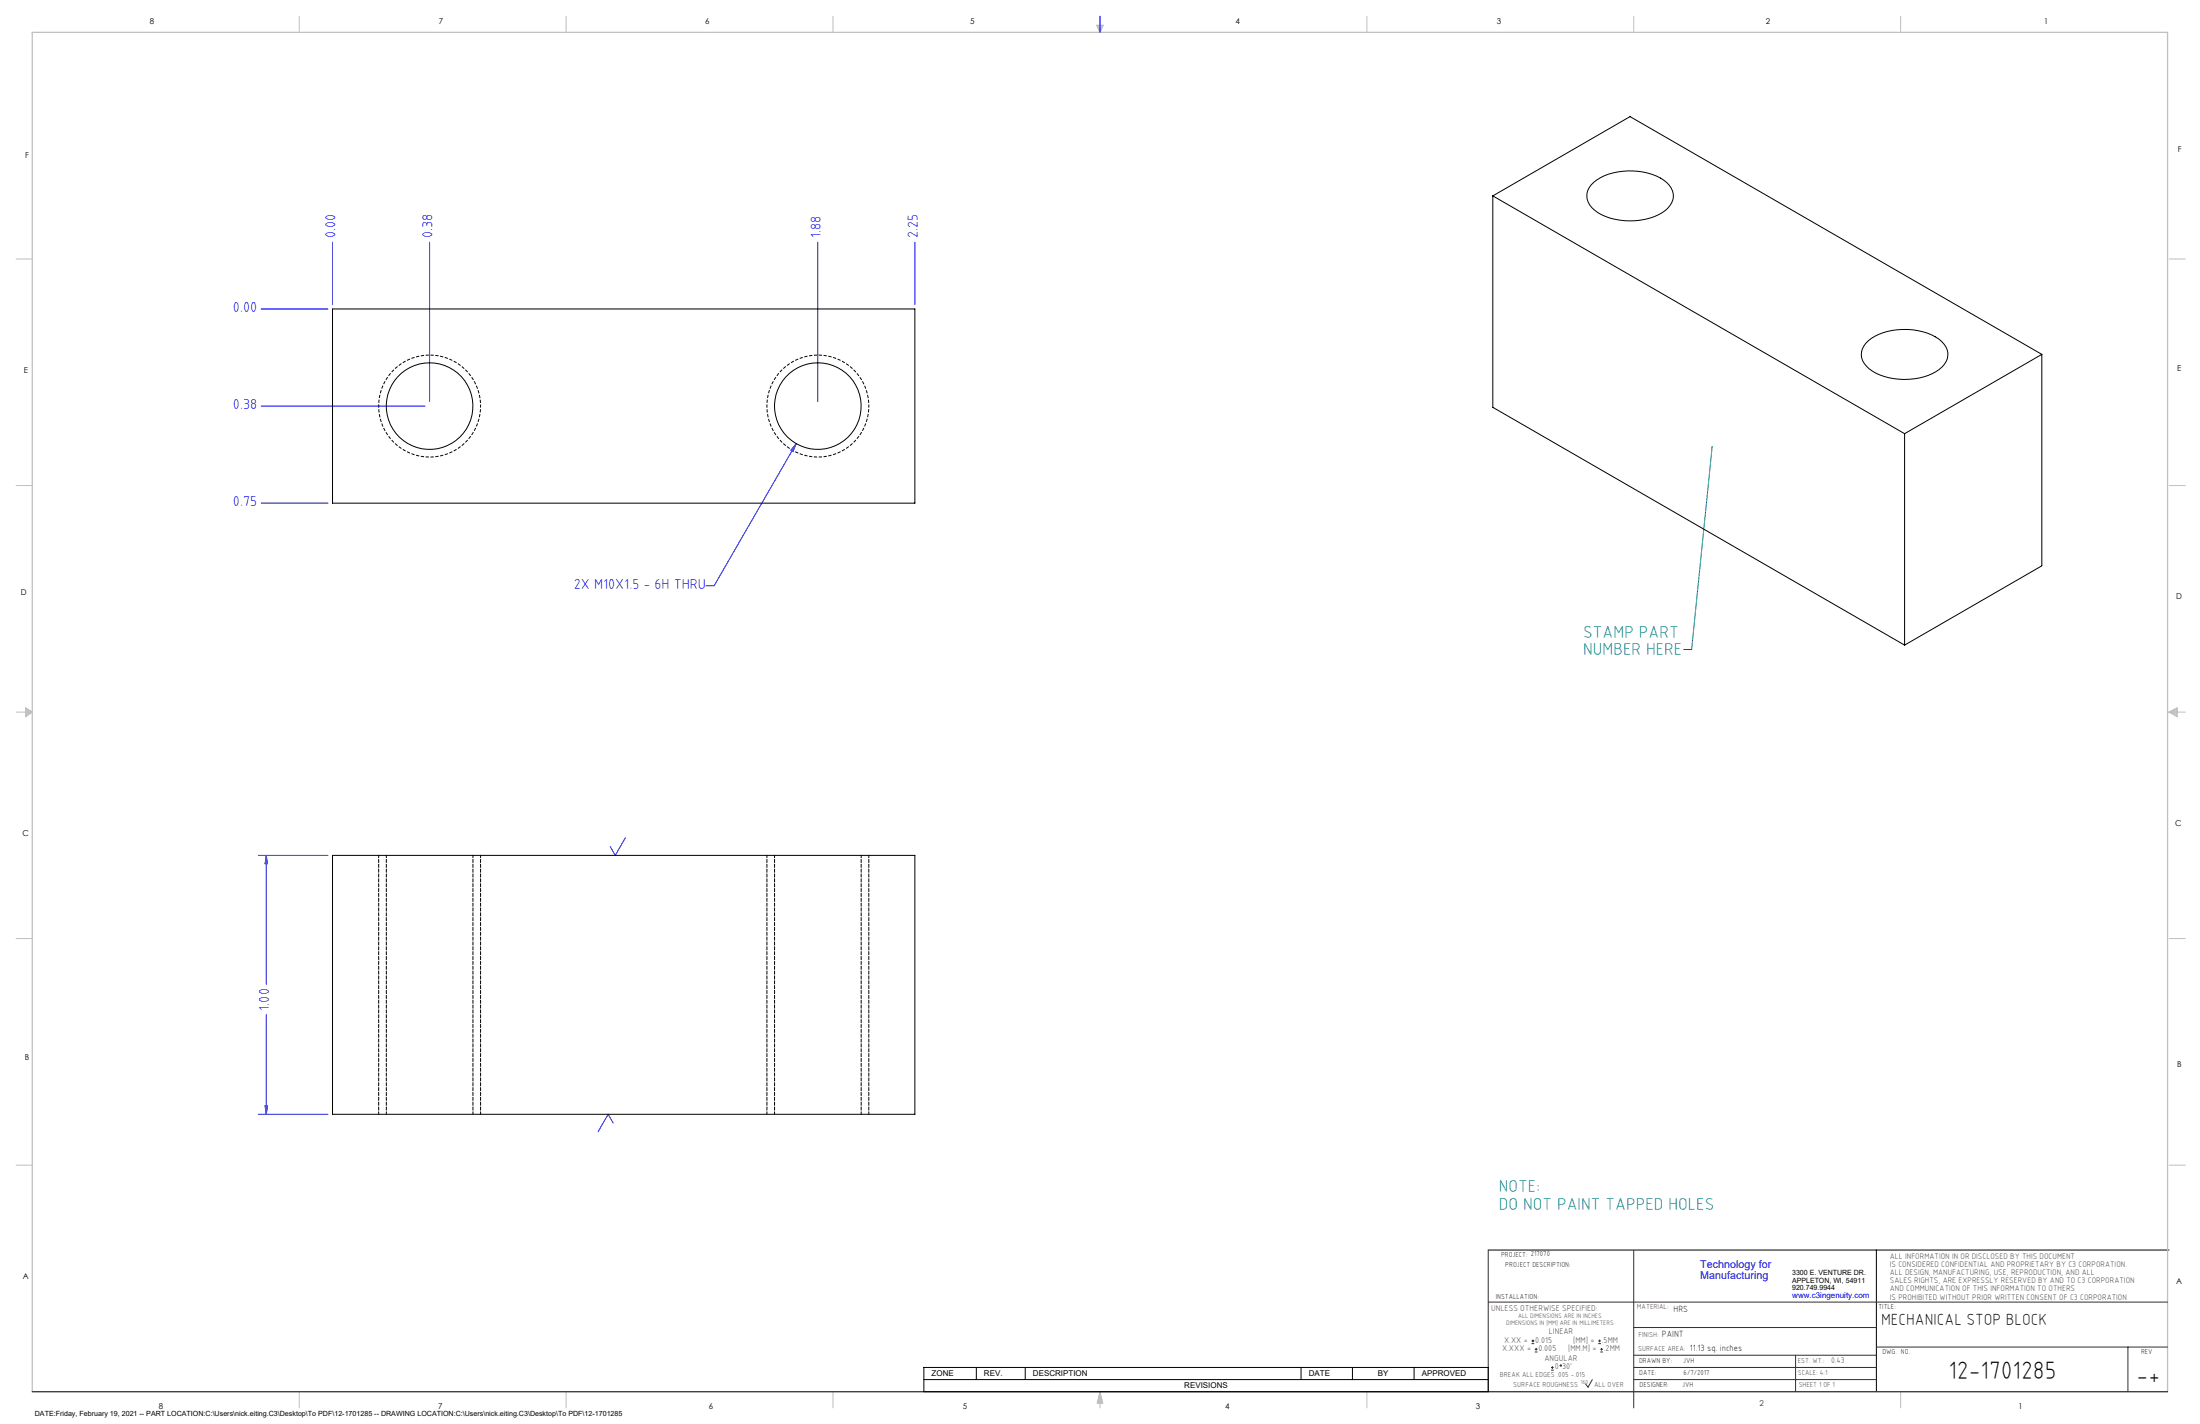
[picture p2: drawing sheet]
<svg xmlns="http://www.w3.org/2000/svg" width="864mm" height="559mm" viewBox="0 0 864 559" stroke-linecap="round" stroke-linejoin="round" font-family="sans-serif">
<path d="M584.2 490.5h267.3M736.6 490.5v55.6M362.7 536.6h221.5v9.5h-221.5zM383.3 536.6v4.8M402.4 536.6v4.8M510.7 536.6v4.8M530.9 536.6v4.8M555.1 536.6v4.8M362.7 541.4h221.5" fill="none" stroke="#000" stroke-width=".39"/>
<g fill="none" stroke="#c0c0c0" stroke-width=".39">
<path d="M117.5 6.4v6.3M222.2 6.4v6.3M327 6.4v6.3M430.4 9.9h2.7l-1.3 2.8zM430.9 9.9l.9 2.8M431.2 9.9l.6 2.8M432.1 9.9l-.3 2.8M432.6 9.9l-.8 2.8M536.6 6.4v6.3M641.3 6.4v6.3M746.1 6.4v6.3M6.3 101.6h6.4"/>
<path d="M851.5 101.6h6.3M6.3 190.5h6.4M851.5 190.5h6.3M6.3 279.4h6.4M10.1 277.7l2.6 1.7-2.6 1.9zM10.1 278.2l2.6 1.2M10.1 278.8l2.6 .6M12.7 279.4l-2.6 1.2M12.7 279.4l-2.6 .5M851.5 279.4h6.3M851.5 279.4l3.1 .5M851.5 279.4l3.1 1.2"/>
<path d="M851.5 279.4l3.1-1.7v3.6zM854.6 278.8l-3.1 .6M854.6 278.2l-3.1 1.2M6.3 368.3h6.4M851.5 368.3h6.3M6.3 457.2h6.4M851.5 457.2h6.3M117.5 546.1v6.4M222.2 546.1v6.4M327 546.1v6.4M431.8 546.1v6.4M431.8 546.1l1.1 4.5h-2.2z"/>
<path d="M431.8 546.1l.6 4.5M431.8 546.1l-.9 4.5M431.8 546.1l-.4 4.5M431.8 546.1l.3 4.5M536.6 546.1v6.4M746.1 546.1v6.4"/>
</g>
<path d="M12.7 546.1v-533.4h838.2v533.4" fill="none" stroke="#c0c0c0" stroke-width=".5"/>
<g fill="none" stroke="#00f" stroke-width=".39">
<path d="M431.8 6.4v6.3M130.5 95v24.5M168.6 95v62.6M321 95v62.6M359.1 95v24.5M102.5 121.2h26.3M102.5 159.3h64.4M312.5 174.1l-1.2 3.1-.9-.5zM312.5 174.1l-32.2 55.8h-3.2M102.5 197.4h26.3M101.4 335.7h27.4M104.5 335.7l.5 3.2h-1z"/>
<path d="M104.5 335.7v50.6M245.5 328.8l-4 6.9-2-3.5M104.5 398.2v39.1M101.4 437.3h27.4M104 434h1l-.5 3.3zM240.7 440.7l-2-3.4-3.9 6.8"/>
</g>
<path d="M584.2 490.5v55.6M641.3 490.7v61.8M584.2 511h266.7M641.3 520.9h95.3M641.3 531.8h95.3M641.3 536.6h95.3M704.8 531.8v14.3M736.6 528.6h114.3M835.3 528.6v17.5M625.1 541.4l-1.7 2.9-1-1.2M641.3 541.4h95.3" fill="none" stroke="#382c30" stroke-width=".39"/>
<path d="M12.7 546.1h838.2" fill="none" stroke="#382c30" stroke-width=".5"/>
<path d="M188.6 159.3a20 20 0 0 0-29.6-17.5 20 20 0 0 0-1.1 34.4 20 20 0 0 0 30.7-15.6v-1.3M341 159.3a20 20 0 0 0-29.6-17.5 20 20 0 0 0-1.1 34.4 20 20 0 0 0 30.7-15.6v-1.3" fill="none" stroke="#000" stroke-width=".39" stroke-dasharray="1.3 .6" stroke-dashoffset=".7" stroke-linecap="butt"/>
<path d="M148.6 335.6v101.6M301 335.6v101.6M188.6 437.2v-101.6M341 437.2v-101.6" fill="none" stroke="#000" stroke-width=".39" stroke-dasharray="1.3 .6" stroke-dashoffset=".3"/>
<path d="M672.1 175.5l-8.1 79.4h-3.1" fill="none" stroke="#008080" stroke-width=".39"/>
<path d="M671.9 175.2h.2v.3v-.3a.34 .34 0 0 1 .3 .4 .34 .34 0 0 1-.5 .2 .34 .34 0 0 1 0-.6z" fill="#008080"/>
<g fill="#00f">
<path d="M312.5 174.1l-1.2 3.1-.9-.5z"/>
<path d="M104.5 335.7l.5 3.2h-1zM104 434h1l-.5 3.3z"/>
</g>
<g fill="none" stroke="#000" stroke-width=".39">
<path d="M586 76.9l161.6 93.3M586 76.9l53.9-31.1 161.6 93.3M586 76.9v82.9l161.6 93.4M624.6 72.5a21 21 0 0 1 16.5-5.4 19.9 19.9 0 0 1 14.2 5.7 6.6 6.6 0 0 1-1.7 9.9 25.4 25.4 0 0 1-27.7-.2 6.6 6.6 0 0 1-1.3-10zM130.5 121.2h228.6v76.2h-228.6zM733.4 133.7a25.1 25.1 0 0 1 23.1-3 10.9 10.9 0 0 1 8.1 7.7 8.7 8.7 0 0 1-6.1 8.2 26.4 26.4 0 0 1-23.6-1 7 7 0 0 1-3.3-9.8zM801.5 139.1l-53.9 31.1M801.5 139.1v82.9l-53.9 31.2M747.6 170.2v83M130.5 335.7h228.6v101.6h-228.6z"/>
<circle cx="168.6" cy="159.4" r="17"/>
<circle cx="321" cy="159.4" r="17"/>
</g>
<path d="M151.6 335.6v101.6M304 335.6v101.6M185.6 437.2v-101.6M338 437.2v-101.6" fill="none" stroke="#000" stroke-width=".39" stroke-dasharray="1.3 .6" stroke-dashoffset=".3"/>
<g fill="none" stroke="#382c30" stroke-width=".39">
<path d="M601.2 527.3h1.1M601.2 526.2h1.1M601.7 525.7v1M602.5 530.5h1M602.5 529.5h1M603 529v1M608.9 537.7h1M608.9 536.6h1M609.4 536.1v1.1M627.4 527.3h1M627.4 526.2h1M627.9 525.7v1"/>
<path d="M628.2 530.5h1M628.2 529.5h1M628.7 529v1"/>
<circle cx="612.7" cy="535.9" r=".27"/>
</g>
<g font-size="9.9">
<text x="764.9" y="541.1">12-1701285</text>
<text x="838.7" y="543.2">-+</text>
</g>
<g font-size="6.8" fill="#008080">
<text x="621.5" y="250.4">STAMP PART</text>
<text x="621.5" y="257.2">NUMBER HERE</text>
<text x="588.4" y="467.9">NOTE:</text>
<text x="588.4" y="474.7">DO NOT PAINT TAPPED HOLES</text>
</g>
<text font-size="6.3" x="738.4" y="519.9">MECHANICAL STOP BLOCK</text>
<g font-size="5.7" fill="#00f">
<text x="131.7" y="93.4" transform="rotate(-90 131.7 93.4)">0.00</text>
<text x="169.8" y="93.4" transform="rotate(-90 169.8 93.4)">0.38</text>
<text x="322.2" y="93.4" transform="rotate(-90 322.2 93.4)">1.88</text>
<text x="360.3" y="93.4" transform="rotate(-90 360.3 93.4)">2.25</text>
<text x="91.4" y="122.4">0.00</text>
<text x="91.4" y="160.5">0.38</text>
<text x="91.4" y="198.6">0.75</text>
<text x="225.3" y="231">2X M10X1.5 - 6H THRU</text>
<text x="105.7" y="396.6" transform="rotate(-90 105.7 396.6)">1.00</text>
</g>
<g font-size="4.2" fill="#00f">
<text x="667.4" y="497.7">Technology for</text>
<text x="667.4" y="502">Manufacturing</text>
</g>
<g font-size="3.5">
<text x="657" y="514.9">HRS</text>
<text x="652.4" y="524.7">PAINT</text>
<text x="663.3" y="530.1">11.13 sq. inches</text>
</g>
<g font-size="3.3" fill="#382c30">
<text x="585.4" y="514.4">UNLESS OTHERWISE SPECIFIED:</text>
<text x="590.4" y="526.8">X.XX =</text>
<text x="602.6" y="526.8">0.015</text>
<text x="608" y="523.6">LINEAR</text>
<text x="617.5" y="526.8">[MM] =</text>
<text x="628.8" y="526.8">.5MM</text>
<text x="589.6" y="530.1">X.XXX =</text>
<text x="603.9" y="530.1">0.005</text>
<text x="606.3" y="534">ANGULAR</text>
<text x="615.5" y="530.1">[MM.M] =</text>
<text x="629.6" y="530.1">.2MM</text>
<text x="610.3" y="537.3">0</text>
<text x="613.2" y="537.3">30'</text>
</g>
<g font-size="3.2">
<text x="58.8" y="9.6">8</text>
<text x="172.3" y="9.5">7</text>
<text x="276.8" y="9.5">6</text>
<text x="380.9" y="9.6">5</text>
<text x="485" y="9.5">4</text>
<text x="587.5" y="9.5">3</text>
<text x="693.1" y="9.5">2</text>
<text x="802.4" y="9.5">1</text>
<text x="854.9" y="59.8">F</text>
<text x="9.9" y="62">F</text>
<text x="9.3" y="146.5">E</text>
<text x="854.7" y="145.5">E</text>
<text x="8.2" y="233.6">D</text>
<text x="854.3" y="234.9">D</text>
<text x="8.9" y="328.1">C</text>
<text x="853.9" y="324.1">C</text>
<text x="9.7" y="415.8">B</text>
<text x="854.6" y="418.6">B</text>
<text x="9" y="502">A</text>
<text x="854.3" y="503.9">A</text>
<text x="62.3" y="552.9">8</text>
<text x="172" y="552.9">7</text>
<text x="278.3" y="552.9">6</text>
<text x="377.9" y="552.8">5</text>
<text x="481" y="552.8">4</text>
<text x="579.3" y="552.8">3</text>
<text x="792.4" y="552.8">1</text>
</g>
<g font-size="3.2" fill="#382c30">
<text x="741.9" y="494.1">ALL INFORMATION IN OR DISCLOSED BY THIS DOCUMENT</text>
<text x="741.9" y="497.3">IS CONSIDERED CONFIDENTIAL AND PROPRIETARY BY C3 CORPORATION.</text>
<text x="741.9" y="500.4">ALL DESIGN, MANUFACTURING, USE, REPRODUCTION, AND ALL</text>
<text x="741.9" y="503.6">SALES RIGHTS, ARE EXPRESSLY RESERVED BY AND TO C3 CORPORATION</text>
<text x="741.9" y="506.8">AND COMMUNICATION OF THIS INFORMATION TO OTHERS</text>
<text x="741.9" y="510">IS PROHIBITED WITHOUT PRIOR WRITTEN CONSENT OF C3 CORPORATION</text>
<text x="718.8" y="534.7">0.43</text>
<text x="690.7" y="551.6">2</text>
</g>
<text font-size="3.1" fill="#00f" x="703.5" y="509.2">www.c3ingenuity.com</text>
<g font-size="3.1">
<text x="365.7" y="540">ZONE</text>
<text x="386.3" y="540">REV.</text>
<text x="405.5" y="540">DESCRIPTION</text>
<text x="464.9" y="544.8">REVISIONS</text>
<text x="513.7" y="540">DATE</text>
<text x="540.9" y="540">BY</text>
<text x="558.1" y="540">APPROVED</text>
</g>
<g font-size="2.8">
<text x="589.2" y="493.3">PROJECT: 217070</text>
<text x="590.9" y="497.3">PROJECT DESCRIPTION:</text>
<text x="703.5" y="500.5">3300 E. VENTURE DR.</text>
<text x="703.5" y="503.3">APPLETON, WI, 54911</text>
<text x="587.1" y="509.6">INSTALLATION:</text>
<text x="703.5" y="506.2">920.749.9944</text>
<text x="737.3" y="513.8">TITLE:</text>
<text x="738.9" y="531.5">DWG. NO.</text>
<text x="840.5" y="531.3">REV</text>
<text x="643.4" y="534.9">DRAWN BY:</text>
<text x="643.5" y="539.7">DATE:</text>
<text x="660.7" y="534.7">JVH</text>
<text x="660.9" y="539.6">6/7/2017</text>
<text x="643.6" y="544.4">DESIGNER:</text>
<text x="660.3" y="544.3">JVH</text>
<text x="13.7" y="555.5">DATE:Friday, February 19, 2021 -- PART LOCATION:C:\Users\nick.eiting.C3\Desktop\To PDF\12-1701285 -- DRAWING LOCATION:C:\Users\nick.eiting.C3\Desktop\To PDF\12-1701285</text>
</g>
<g font-size="2.8" fill="#382c30">
<text x="642.6" y="513.8">MATERIAL:</text>
<text x="643.2" y="524.8">FINISH:</text>
<text x="643.1" y="530.1">SURFACE AREA:</text>
<text x="705.7" y="534.7">EST. WT.:</text>
<text x="705.7" y="539.7">SCALE: 4:1</text>
<text x="588.8" y="540.5">BREAK ALL EDGES .005 -.015</text>
<text x="594" y="544.2">SURFACE ROUGHNESS</text>
<text x="625.8" y="544.2">ALL OVER</text>
<text x="706.1" y="544.4">SHEET 1 OF 1</text>
</g>
<g font-size="2.5" fill="#382c30">
<text x="591.2" y="520.1">DIMENSIONS IN [MM] ARE IN MILLIMETERS</text>
<text x="595.9" y="517.3">ALL DIMENSIONS ARE IN INCHES</text>
</g>
<text font-size="2.2" fill="#382c30" x="620.6" y="542.9">160</text>
</svg>
